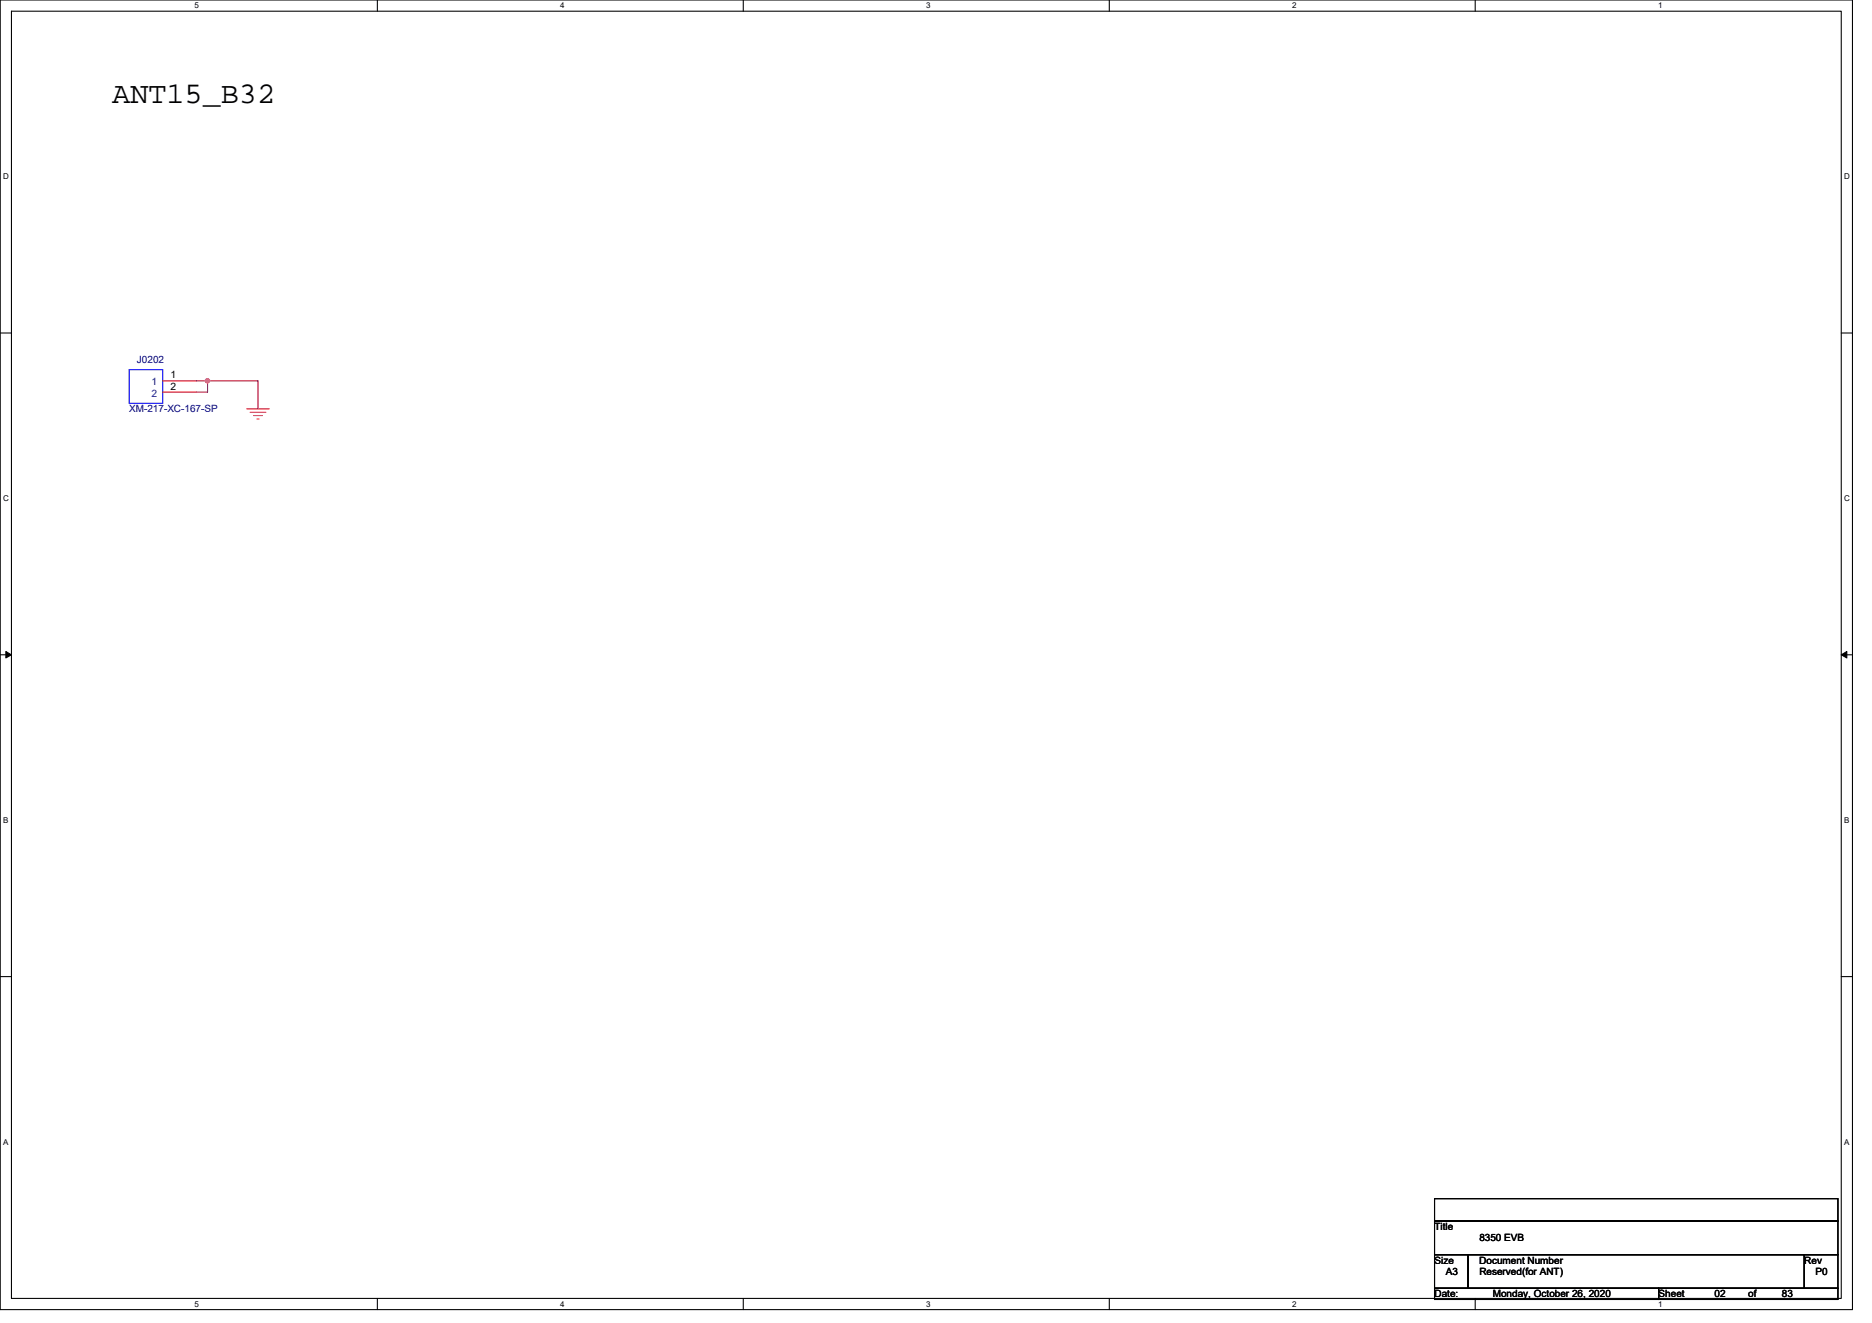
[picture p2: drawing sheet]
<svg xmlns="http://www.w3.org/2000/svg" width="297mm" height="210mm" viewBox="0 0 297 210" stroke-linecap="round" stroke-linejoin="round" font-family="sans-serif">
<path d="M0 0h293.9v207.9h-293.9zM1.8 1.8h290.4v204.3h-290.4z" fill="none" stroke="#000" stroke-width=".17"/>
<g fill="#fff">
<path d="M30.8 .2h.7v1.4h-.7z"/>
<path d="M30.8 206.3h.7v1.4h-.7z"/>
</g>
<path d="M59.9 0v1.8M59.9 206.1v1.8" fill="none" stroke="#000" stroke-width=".17"/>
<g fill="#fff">
<path d="M88.9 .2h.7v1.4h-.7z"/>
<path d="M88.9 206.3h.7v1.4h-.7z"/>
</g>
<path d="M117.9 0v1.8M117.9 206.1v1.8" fill="none" stroke="#000" stroke-width=".17"/>
<g fill="#fff">
<path d="M147 .2h.7v1.4h-.7z"/>
<path d="M147 206.3h.7v1.4h-.7z"/>
</g>
<path d="M176 0v1.8M176 206.1v1.8" fill="none" stroke="#000" stroke-width=".17"/>
<g fill="#fff">
<path d="M205 .2h.7v1.4h-.7z"/>
<path d="M205 206.3h.7v1.4h-.7z"/>
</g>
<path d="M234.1 0v1.8M234.1 206.1v1.8" fill="none" stroke="#000" stroke-width=".17"/>
<g fill="#fff">
<path d="M263.1 .2h.7v1.4h-.7z"/>
<path d="M263.1 206.3h.7v1.4h-.7z"/>
<path d="M.5 27.3h.9v1.4h-.9z"/>
<path d="M292.6 27.3h.9v1.4h-.9z"/>
<path d="M.5 78.4h.9v1.4h-.9z"/>
<path d="M292.6 78.4h.9v1.4h-.9z"/>
</g>
<path d="M0 52.9h1.8M292.2 52.9h1.7" fill="none" stroke="#000" stroke-width=".17"/>
<g fill="#fff">
<path d="M.5 129.5h.8v1.4h-.8z"/>
<path d="M292.6 129.5h.9v1.4h-.9z"/>
</g>
<path d="M0 103.9h1.8M292.2 103.9h1.7" fill="none" stroke="#000" stroke-width=".17"/>
<path d="M.9 103.4l.9 .5-.9 .5zM292.2 103.9l.8-.5v1z" fill="#000" stroke="#000" stroke-width=".16"/>
<g fill="#fff">
<path d="M.5 180.5h.8v1.4h-.8z"/>
<path d="M292.6 180.5h.9v1.4h-.9z"/>
</g>
<path d="M0 155h1.8M292.2 155h1.7M227.6 190.2h64v3.6h-64zM227.6 193.8h64v5.3h-64zM227.6 199.1h5.4v5.4h-5.4zM233 199.1h53.3v5.4h-53.3zM286.3 199.1h5.3v5.4h-5.3zM227.6 204.5h35.6v1.7h-35.6zM263.2 204.5h28.4v1.7h-28.4z" fill="none" stroke="#000" stroke-width=".17"/>
<path d="M25.8 60.5h5.4M25.8 62.2h5.4M39.2 64.9h3.5M39.7 65.4h2.5M40.2 66h1.5M40.8 66.5h.3" fill="none" stroke="#f00" stroke-width=".17"/>
<path d="M20.5 58.7h5.3v5.3h-5.3z" fill="none" stroke="#00f" stroke-width=".17"/>
<path d="M31.2 60.5h1.7M32.9 60.5h8v4.4M32.9 60.5v1.7h-1.7" fill="none" stroke="#800040" stroke-width=".17"/>
<circle cx="32.9" cy="60.4" r=".35" fill="#f0f" stroke="#f0f" stroke-width=".17"/>
<text font-size="4.8" x="17.8" y="16.3">ANT15_B32</text>
<g font-size="1.6" fill="#000080">
<text x="21.7" y="57.6">J0202</text>
<text x="20.5" y="65.4">XM-217-XC-167-SP</text>
</g>
<g font-size="1.6" fill="#004080">
<text x="24" y="61.2">1</text>
<text x="24" y="62.9">2</text>
</g>
<g font-size="1.6">
<text x="27.1" y="60.1">1</text>
<text x="27.1" y="61.8">2</text>
<text x="227.6" y="195.2">Title</text>
<text x="234.7" y="197">8350 EVB</text>
<text x="227.6" y="200.6">Size</text>
<text x="229.4" y="202.3">A3</text>
<text x="234.7" y="200.6">Document Number</text>
<text x="234.7" y="202.3">Reserved(for ANT)</text>
<text x="286.3" y="200.6">Rev</text>
<text x="288.1" y="202.3">P0</text>
<text x="227.6" y="205.9">Date:</text>
<text x="236.9" y="205.9">Monday, October 26, 2020</text>
<text x="263.2" y="205.9">Sheet</text>
<text x="272.1" y="205.9">02</text>
<text x="277.4" y="205.9">of</text>
<text x="282.7" y="205.9">83</text>
</g>
<g font-size="1.3">
<text x="30.8" y="1.3">5</text>
<text x="88.9" y="1.3">4</text>
<text x="147" y="1.3">3</text>
<text x="205" y="1.3">2</text>
<text x="263.1" y="1.3">1</text>
<text x=".5" y="28.4">D</text>
<text x="292.6" y="28.4">D</text>
<text x=".5" y="79.5">C</text>
<text x="292.6" y="79.5">C</text>
<text x=".5" y="130.6">B</text>
<text x="292.6" y="130.6">B</text>
<text x=".5" y="181.7">A</text>
<text x="292.6" y="181.7">A</text>
<text x="30.8" y="207.4">5</text>
<text x="88.9" y="207.4">4</text>
<text x="147" y="207.4">3</text>
<text x="205" y="207.4">2</text>
<text x="263.1" y="207.4">1</text>
</g>
</svg>
